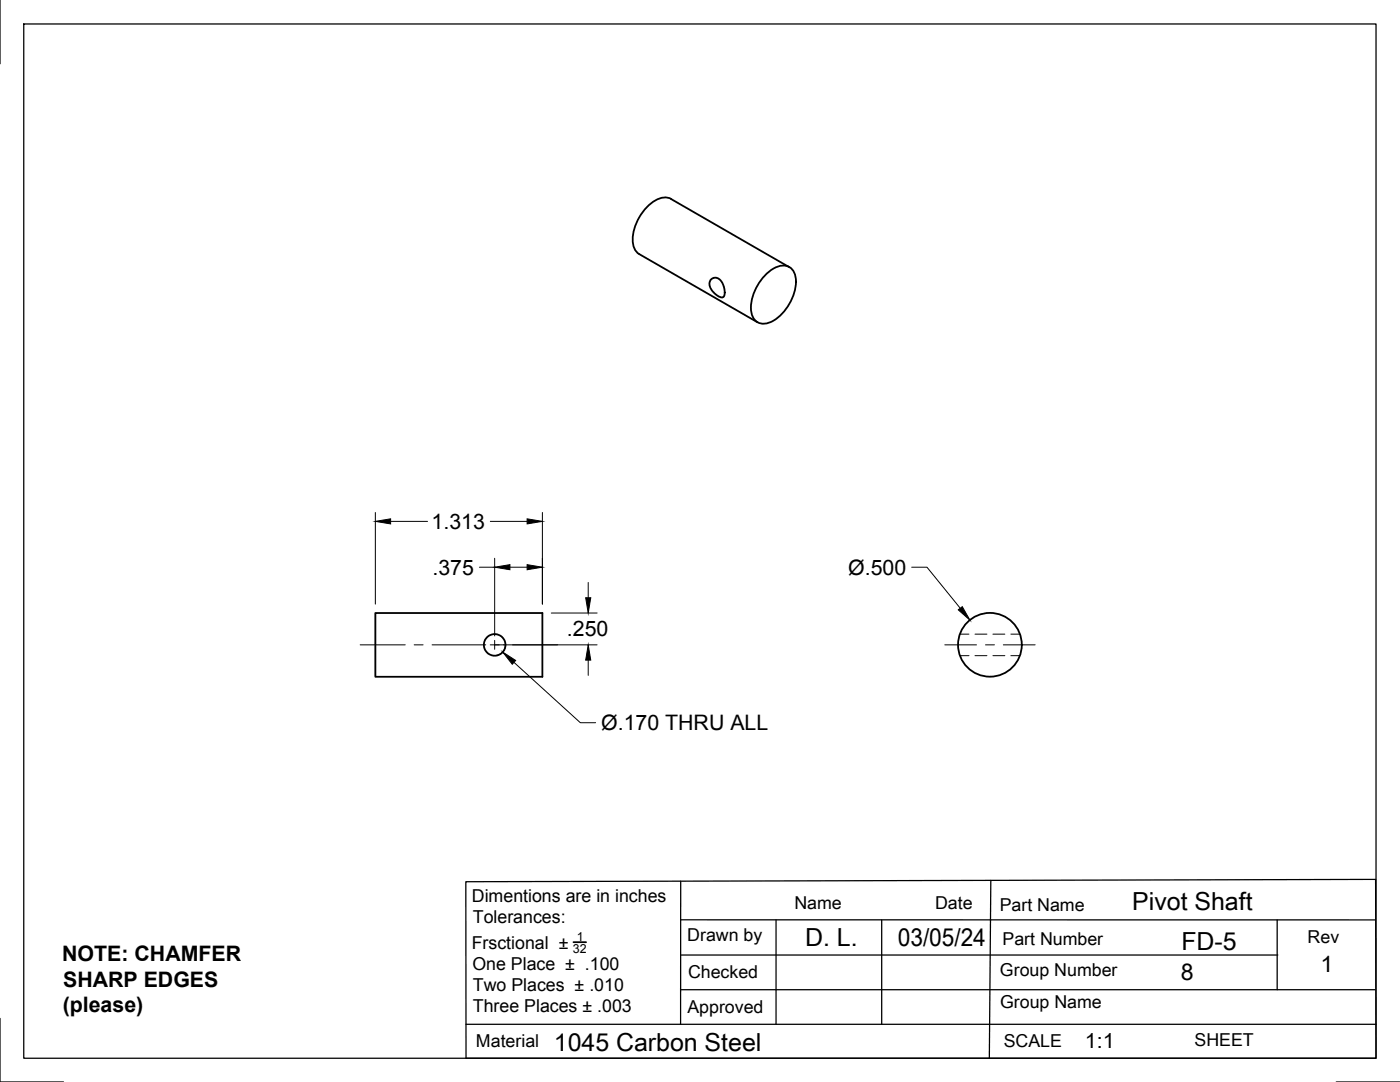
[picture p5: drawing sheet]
<svg xmlns="http://www.w3.org/2000/svg" width="279mm" height="216mm" viewBox="0 0 279 216" stroke-linecap="round" stroke-linejoin="round" font-family="sans-serif">
<!-- layer: Visible -->
<g fill="none" stroke="#000" stroke-width=".36">
<path d="M133.9 39.7l23.6 13.6M133.9 39.7a3.9 3.9 0 0 0-4.3 1.1 9.4 9.4 0 0 0-3.2 8.2l.7 1.3 .5 .4 23.6 13.6M141.8 55.9l.4-.4 .7-.1 .5 .2 .6 .5 .4 .8 .2 1v.9l-.3 .5-.3 .1-.6-.3-1.3-1.1-.5-1.1v-.6zM152.9 54.7a4.4 4.4 0 0 1 4.4-1.6 3.4 3.4 0 0 1 1.5 4 9.6 9.6 0 0 1-5.3 7.3 2.5 2.5 0 0 1-3.6-2.1 9.4 9.4 0 0 1 3-7.6zM74.9 122.3h33.3v12.7h-33.3z"/>
<circle cx="98.7" cy="128.7" r="2.16"/>
<circle cx="197.6" cy="128.7" r="6.4"/>
</g>
<!-- layer: Hidden -->
<path d="M191.6 126.5h1.8M191.6 130.8h1.8M194.6 126.5h2.4M194.6 130.8h2.4M198.2 126.5h2.3M198.2 130.8h2.3M201.7 126.5h1.8M201.7 130.8h1.8" fill="none" stroke="#000" stroke-width=".2"/>
<!-- layer: Titleblock -->
<path d="M93 175.9l181.5-.4 .1 35.7h-181.6zM135.8 175.8v28.6M197.7 175.7l-.3 35.5M135.8 190.6h119.2M135.8 197.5h138.6M135.8 183.5l138.6 .1M154.9 183.6v20.8M176 183.6v20.8M254.9 183.6v13.9M93 204.4h181.6" fill="none" stroke="#000" stroke-width=".25"/>
<path d="M114.4 188h2.6" fill="none" stroke="#000" stroke-width=".36"/>
<!-- layer: Border -->
<path d="M0 0v12.7M4.7 4.8h269.9v206.4h-269.9zM0 203.2v12.7h12.7M266.7 215.9h12.7" fill="none" stroke="#000" stroke-width=".25"/>
<!-- layer: FD_Dimensions -->
<g fill="none" stroke="#000" stroke-width=".2">
<path d="M74.9 102.3v18.2M78 104h7.3M95.7 113.2h3M97.9 104h7.3M98.7 111.4v15.5M101.8 113.2h3.4M108.2 102.3v18.2M117.4 116.2v3.1M181.9 113.2h3.1l6.6 8.2M100.5 128.7h18.7M100.9 128.7a2.15 2.15 0 0 1-2.2 2.1M102.6 132.2l13.2 12h3.1"/>
<path d="M110 122.3h9.2M117.4 131.7v3.1"/>
</g>
<path d="M74.9 104l3.1-.5v1zM98.7 113.2l3.1-.5v1zM105.2 112.7l3 .5-3 .5zM105.2 103.5l3 .5-3 .5zM116.9 119.3h1l-.5 3zM100.3 130.1l2.6 1.7-.7 .7zM117.4 128.7l.5 3h-1zM191.2 121.7l.8-.6 1.6 2.6z" fill="#000" stroke="#000" stroke-width=".2"/>
<!-- layer: Smart Centers -->
<path d="M71.9 128.7h9M82.7 128.7h1.7M86.2 128.7h10.7M97.8 128.7h2.7M98.7 127.8v1.8M102.3 128.7h9M188.6 128.7h6.3M196.7 128.7h1.8M200.2 128.7h6.4" fill="none" stroke="#000" stroke-width=".2"/>
<g font-size="5">
<text x="226" y="181.6">Pivot Shaft</text>
<text x="160.7" y="188.8">D. L.</text>
<text x="179.2" y="188.8">03/05/24</text>
<text x="235.8" y="189.5">FD-5</text>
<text x="110.5" y="209.7">1045 Carbon Steel</text>
</g>
<g font-size="4.6">
<text x="235.6" y="195.6">8</text>
<text x="263.5" y="194">1</text>
</g>
<g font-size="4.3">
<text x="86.1" y="105.5">1.313</text>
<text x="86.3" y="114.7">.375</text>
<text x="169.3" y="114.6">Ø.500</text>
<text x="113.2" y="127">.250</text>
<text x="120" y="145.7">Ø.170 THRU ALL</text>
<text x="12.4" y="191.7">NOTE: CHAMFER</text>
<text x="12.6" y="196.9">SHARP EDGES</text>
<text x="12.5" y="202">(please)</text>
<text x="216.5" y="209.2">1:1</text>
</g>
<g font-size="3.5">
<text x="94.2" y="180">Dimentions are in inches</text>
<text x="94.4" y="184.2">Tolerances:</text>
<text x="158.5" y="181.4">Name</text>
<text x="186.6" y="181.3">Date</text>
<text x="199.5" y="181.8">Part Name</text>
<text x="94.1" y="189.3">Frsctional ±</text>
<text x="137.2" y="187.7">Drawn by</text>
<text x="200.1" y="188.6">Part Number</text>
<text x="261" y="188.1">Rev</text>
<text x="94.3" y="193.5">One Place ± .100</text>
<text x="94.4" y="197.8">Two Places ± .010</text>
<text x="137.3" y="195.1">Checked</text>
<text x="199.6" y="194.7">Group Number</text>
<text x="94.4" y="202">Three Places ± .003</text>
<text x="137.2" y="202">Approved</text>
<text x="199.6" y="201.1">Group Name</text>
<text x="95" y="208.9">Material</text>
<text x="200.3" y="208.9">SCALE</text>
<text x="238.4" y="208.7">SHEET</text>
</g>
<g font-size="2.5">
<text x="114.3" y="190.1">32</text>
<text x="115.1" y="187.7">1</text>
</g>
</svg>
